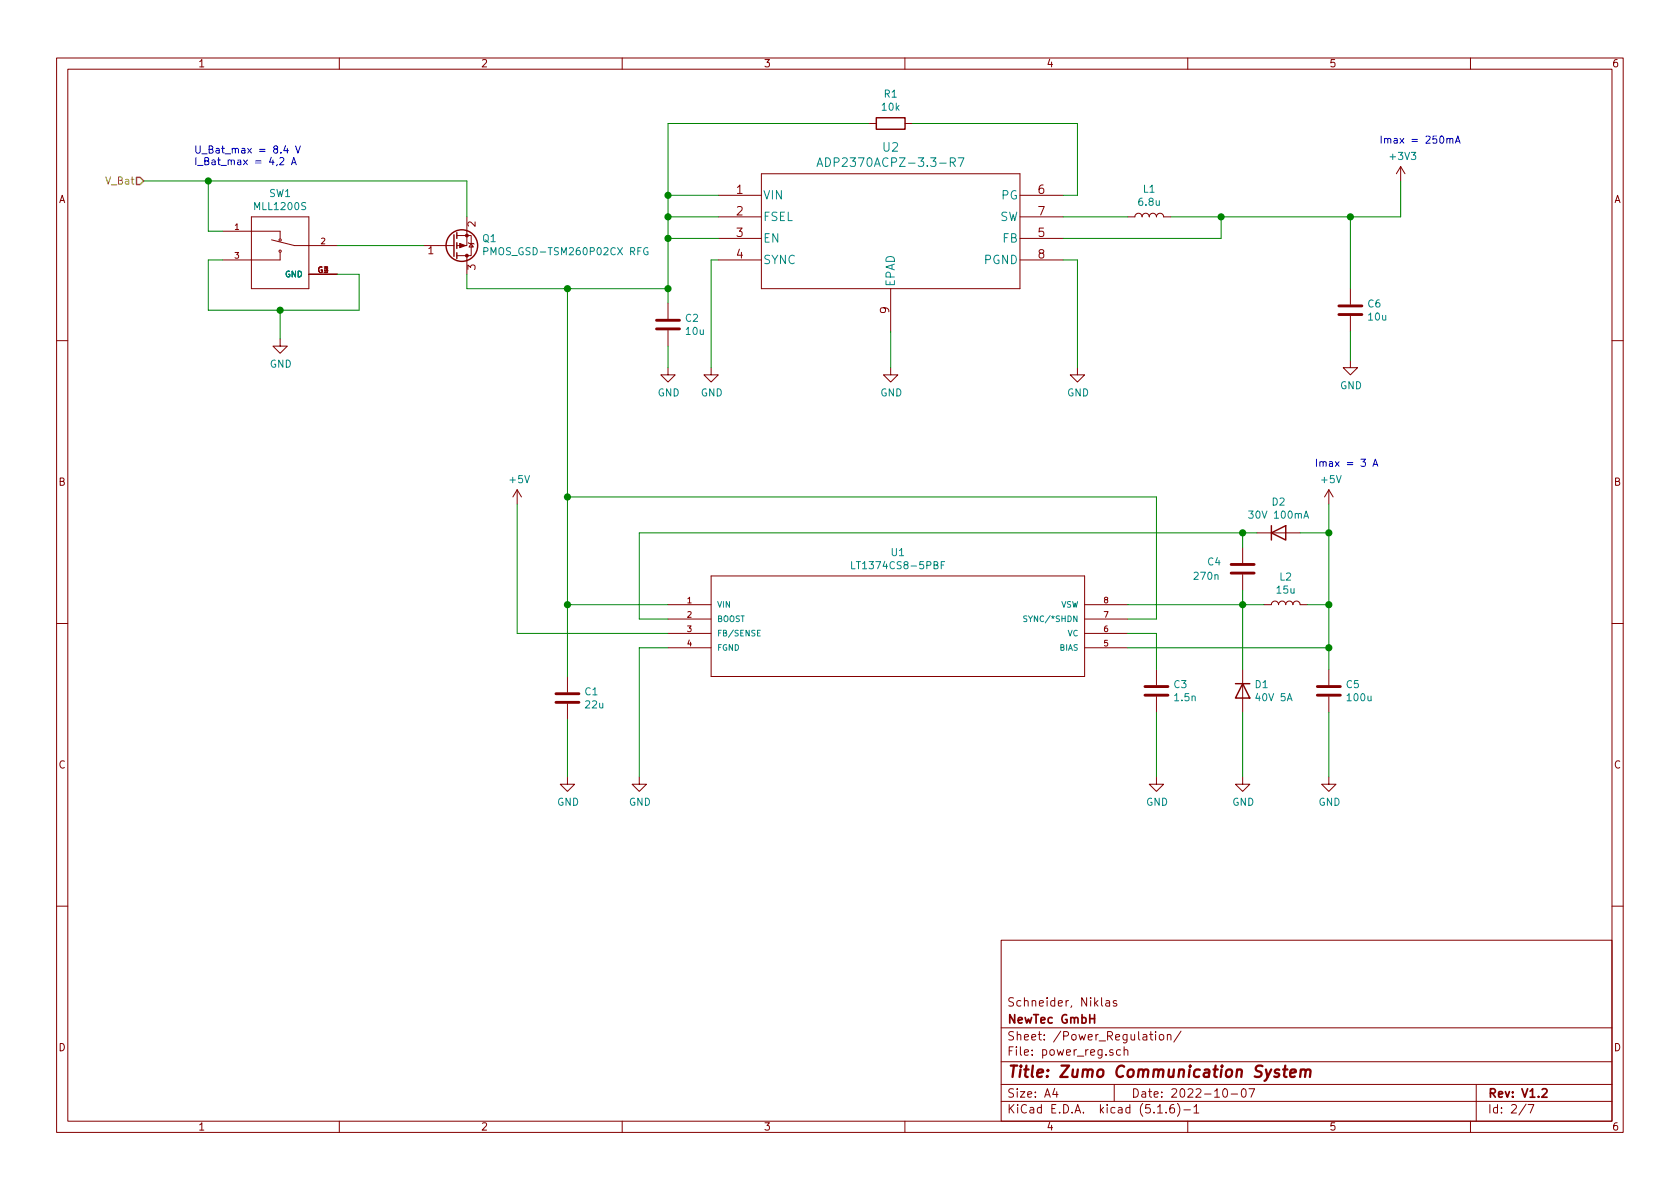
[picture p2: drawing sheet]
<svg xmlns="http://www.w3.org/2000/svg" width="297mm" height="210mm" viewBox="0 0 297 210" stroke-linecap="round" stroke-linejoin="round" font-family="sans-serif">
<g fill="none" stroke="#840000" stroke-width=".18">
<path d="M10 10.3h277v189.9h-277zM12 12.2h273v186.1h-273zM60 10.3v1.9M110 10.3v1.9M160 10.3v1.9M210 10.3v1.9M260 10.3v1.9M44.4 38.3h10.2v12.7h-10.2zM82.5 38.3v5.1h-1.7M127 38.3h7.6M127 34.5h7.6M134.6 30.7h45.7v20.3h-45.7z"/>
<path d="M153.7 21.8h1.2M160 21.8h1.3M180.3 38.3h7.7M180.3 34.5h7.7M199.4 38.3h1.3a.63 .63 0 0 1 .6-.6 .63 .63 0 0 1 .6 .6 .63 .63 0 0 1 .7-.6 .63 .63 0 0 1 .6 .6 .63 .63 0 0 1 .6-.6 .63 .63 0 0 1 .7 .6 .63 .63 0 0 1 .6-.6 .63 .63 0 0 1 .6 .6h1.3M247.6 29.5l-.7 1.2M247.6 29.5v2.5M247.6 29.5l.8 1.2M39.4 40.9h10.1v1.3M48 42.4l4.1 1h7.6M49.5 59.9v1.3h1.3l-1.3 1.3-1.2-1.3h1.2M49.5 44.7v1.3h-10.1"/>
<path d="M54.6 48.5h5.1M74.9 43.4h5.4M80.8 41.7h2.5v3.5h-2.5M82.5 45.2v3.3M82.8 42.9l.1 .1h.8l.1 .2M83.3 43l.4 .7h-.8zM118.1 53.6v2.8M118.1 58.4v2.8M127 46h7.6M127 42.2h7.6M157.5 51v7.7M180.3 46h7.7"/>
<path d="M180.3 42.2h7.7M238.8 51v2.8M238.8 55.9v2.8M10 60.2h2M118.1 65v1.3h1.3l-1.3 1.3-1.3-1.3h1.3M125.7 65v1.3h1.3l-1.3 1.3-1.2-1.3h1.2M157.5 65v1.3h1.2l-1.2 1.3-1.3-1.3h1.3M190.5 65v1.3h1.3l-1.3 1.3-1.3-1.3h1.3M238.8 63.7v1.3h1.2l-1.2 1.3-1.3-1.3h1.3M285 60.2h2M91.4 86.6l-.7 1.3M91.4 86.6v2.5"/>
<path d="M91.4 86.6l.8 1.3M219.7 96.8v2.8M222.2 94.2h7.7M234.9 86.6v2.5M234.9 86.6l-.7 1.3M234.9 86.6l.8 1.3M10 110.3h2M100.3 119.6v2.8M118.1 106.9h7.6M118.1 109.5h7.6M118.1 112h7.6M118.1 114.5h7.6"/>
<path d="M125.7 101.8h66.1v17.8h-66.1zM191.8 106.9h7.6M191.8 109.5h7.6M191.8 112h7.6M191.8 114.5h7.6M204.5 118.4v2.8M219.7 101.6v2.8M219.7 118.4v7.6M223.5 106.9h1.3a.63 .63 0 0 1 .6-.6 .63 .63 0 0 1 .7 .6 .63 .63 0 0 1 .6-.6 .63 .63 0 0 1 .6 .6 .63 .63 0 0 1 .7-.6 .63 .63 0 0 1 .6 .6 .63 .63 0 0 1 .6-.6 .63 .63 0 0 1 .7 .6h1.2M234.9 118.4v2.8M285 110.3h2M100.3 137.4v1.3h1.3l-1.3 1.2-1.2-1.2h1.2"/>
<path d="M100.3 124.5v2.7M113 137.4v1.3h1.3l-1.3 1.2-1.2-1.2h1.2M204.5 137.4v1.3h1.2l-1.2 1.2-1.3-1.2h1.3M204.5 123.2v2.8M219.7 137.4v1.3h1.3l-1.3 1.2-1.3-1.2h1.3M234.9 137.4v1.3h1.3l-1.3 1.2-1.2-1.2h1.2M234.9 123.2v2.8M10 160.2h2M177 166.3h108v32h-108zM194.8 176.4v1.3l.2 .2M195.6 177h.5l.1 .9M196.2 177.3l-.5 .1a.29 .29 0 0 0-.2 .2 .29 .29 0 0 0 .2 .3l.5-.1"/>
<path d="M197.4 177a.37 .37 0 0 0-.6 .1l.1 .3 .5 .1 .1 .1-.2 .3-.5-.1M285 160.2h2M60 198.3v1.9M110 198.3v1.9M160 198.3v1.9M177 194.8h108M177 191.8h108M177 187.8h108M177 181.8h108M186.5 192.5l-.4 1h1M186.8 193v1M196.8 185.7a.37 .37 0 0 0-.6 .1l.1 .2 .5 .2v.1l-.2 .3-.4-.1"/>
<path d="M197 191.8v3M198.1 185.7l-.4-.1-.3 .3 .1 .6 .2 .1 .4-.1M198.8 185.7a.37 .37 0 0 1 .6 .1v.8M198.8 185.1v1.5M203.3 182.9h.5M203.5 182.4v1.3l.3 .2M204.3 182.4v.2M204.3 182.9v1M204.7 196.8h.8M205.1 183.1l.2-.2 .4 .2v.7l-.2 .1-.4-.1zM206.2 196.7v.1M206.4 183.1l.2-.2 .4 .1v.9"/>
<path d="M206.4 182.9v1M207.5 195.3a.59 .59 0 0 0-.7 .7v.5l.2 .2 .4 .1 .2-.1 .1-.5-.2-.2-.4-.1-.3 .3M208.2 195.1a1.71 1.71 0 0 1 0 2.3M208.8 182.3l-1.3 2M209.3 196.3h1.2M210 198.3v1.9M211.1 195.8l.4-.5v1.5M211.1 196.8h.9M216.3 192.7l.4-.2a.94 .94 0 0 1 0 1.5 .79 .79 0 0 1-.4-1.3zM217.7 193.5h1.1M219.6 192.7l.4-.2a.94 .94 0 0 1 0 1.5 .82 .82 0 0 1-.4-1.3zM220.8 192.5h1l-.6 1.5"/>
<path d="M260 198.3v1.9M261 191.8v6.5M269.8 195.2l-1.2 2M270.2 195.3h1l-.6 1.5"/>
<circle cx="49.5" cy="42.4" r=".2"/>
<circle cx="49.5" cy="44.4" r=".2"/>
</g>
<path d="M193.5 179.4v1.5M192.7 180.1h.8M272.7 192.7l.2-.2h.3l.3 .2v.3l-.9 1h.9" fill="none" stroke="#840000" stroke-width=".3"/>
<path d="M226.9 189.1h.7M227.3 188.4l-.3 1.8 .1 .1 .4 .1M228.1 189.8l1-.2v-.4l-.6-.1-.3 .3v.9l.1 .1 .6-.1M230 189.3a.52 .52 0 0 1 .9 .1l-.2 1M230 189.1l-.1 1.3M230.9 189.4a.47 .47 0 0 1 .4-.3 .47 .47 0 0 1 .4 .3l-.1 1" fill="none" stroke="#840000" stroke-width=".41"/>
<path d="M116.1 58.2h4M116.1 56.6h4M236.7 55.6h4.1M236.7 54.1h4.1M217.7 99.8h4M217.7 101.3h4M98.3 124.2h4.1M98.3 122.7h4.1M202.4 122.9h4.1M202.4 121.4h4.1M232.9 122.9h4.1M232.9 121.4h4.1" fill="none" stroke="#840000" stroke-width=".51"/>
<g fill="none" stroke="#840000" stroke-width=".25">
<path d="M154.9 20.8h5.1v2.1h-5.1zM80.3 41.5v3.8M80.8 41.1v1.1M80.8 42.9v1M80.8 44.7v1M224.8 94.2l2.5-1.2v2.5zM224.8 93v2.5M218.4 120.9h2.6M219.7 120.9l1.3 2.5h-2.6z"/>
<circle cx="81.7" cy="43.4" r="2.79"/>
</g>
<g fill="none" stroke="#008484" stroke-width=".18">
<path d="M144.4 29.4l.6-1.5 .5 1.5M144.6 29h.7M169.4 27.9h1l-.6 1.5M85.5 44.4h.7l.1-.2-.1-.3-.2-.1h-.5v1.3M114.5 43.9a.59 .59 0 0 0-.7 .5 .59 .59 0 0 0 .7 .6l.1-.5h-.2M150.6 99.3v1.3h.6M166.4 99.9h.5M167 99.3h-.6v1.3M230.5 91.6l.4-1.2 .5 1.2M230.6 91.3h.6M133.9 111.9h.4M134.4 111.4h-.5v1.1h.5"/>
<path d="M181.6 109h-.6a.42 .42 0 0 0 .5 .5v.4h-.5"/>
</g>
<g fill="#840000" stroke="#840000" stroke-width=".18">
<path d="M81.3 43l1 .4-1 .4z"/>
<circle cx="82.5" cy="41.7" r=".25"/>
<circle cx="82.5" cy="45.2" r=".25"/>
</g>
<g fill="none" stroke="#008400" stroke-width=".18">
<path d="M25.4 32h57.1v6.3M36.8 32v8.9h2.6M118.1 38.3h8.9M118.1 34.5h8.9M153.7 21.8h-35.6v31.8M161.3 21.8h29.2v12.7h-2.5M188 38.3h11.4M215.9 38.3v3.9h-27.9M238.8 38.3v12.7M247.6 32v6.3h-40.6M39.4 46h-2.6v8.9h26.7v-6.4h-3.8M49.5 54.9v5"/>
<path d="M59.7 43.4h15.2M82.5 48.5v2.5h35.6M100.3 51v68.6M118.1 42.2h8.9M127 46h-1.3v19M157.5 58.7v6.3M188 46h2.5v19M238.8 58.7v5M118.1 61.2v3.8M91.4 89.1v22.9h26.7M100.3 87.9h104.2v21.6h-5.1M219.7 94.2v2.6"/>
<path d="M222.2 94.2h-109.2v15.3h5.1M229.9 94.2h5M234.9 89.1v29.3M100.3 106.9h17.8M118.1 114.5h-5.1v22.9M199.4 112h5.1v6.4M199.4 106.9h24.1M199.4 114.5h35.5M219.7 104.4v14M231.1 106.9h3.8M100.3 127.2v10.2M204.5 126v11.4"/>
<path d="M219.7 126v11.4M234.9 126v11.4"/>
</g>
<path d="M24.1 31.4h.7l.6 .6-.6 .6h-.7z" fill="none" stroke="#848400" stroke-width=".25"/>
<path d="M49.5 28l.5-.1 .2 .3-.1 .2-.7 .7h.8M50.5 25.7l-.3 .9h.8M50.8 26.2v.9M51.5 29.1l.4-1.2 .5 1.2M51.6 28.8h.6M52.2 25.8l.5 1.3 .4-1.3M255.8 24.6l.2-.1h.3l.1 .8M256.4 24.7l.1-.2h.3l.1 .8M257.3 25.3l.5-1.3 .4 1.3M257.5 25h.6M242.7 82.5l.5-1.3 .4 1.3M242.9 82.1h.6" fill="none" stroke="#0000c2" stroke-width=".18"/>
<g fill="#008400" stroke="#008400" stroke-width=".25">
<circle cx="238.8" cy="38.3" r=".51"/>
<circle cx="49.5" cy="54.9" r=".51"/>
<circle cx="235" cy="106.9" r=".51"/>
<circle cx="100.3" cy="87.9" r=".51"/>
<circle cx="36.8" cy="32" r=".51"/>
<circle cx="219.7" cy="94.2" r=".51"/>
<circle cx="219.7" cy="106.9" r=".51"/>
<circle cx="100.3" cy="51" r=".51"/>
<circle cx="118.1" cy="38.3" r=".51"/>
<circle cx="118.1" cy="42.2" r=".51"/>
<circle cx="235" cy="114.5" r=".51"/>
<circle cx="215.9" cy="38.3" r=".51"/>
<circle cx="118.1" cy="51" r=".51"/>
<circle cx="235" cy="94.2" r=".51"/>
<circle cx="118.1" cy="34.5" r=".51"/>
<circle cx="100.3" cy="106.9" r=".51"/>
</g>
<text font-size="2.8" fill="#840000" x="178" y="190.5">Title: Zumo Communication System</text>
<g font-size="2.1" fill="#008484">
<text x="146.5" y="29.5">ADP2370ACPZ-3.3-R7</text>
<text x="156.1" y="26.8">U2</text>
<text x="134.9" y="35.3">VIN</text>
<text x="177.1" y="35.3">PG</text>
<text x="134.9" y="39.1">FSEL</text>
<text x="176.7" y="39.1">SW</text>
<text x="134.9" y="42.9">EN</text>
<text x="134.9" y="46.7">SYNC</text>
<text x="174.1" y="46.7">PGND</text>
<text x="177.3" y="42.9">FB</text>
<text x="158.2" y="50.8" transform="rotate(-90 158.2 50.8)">EPAD</text>
</g>
<g font-size="2.1" fill="#840000">
<text x="130.2" y="34.3">1</text>
<text x="183.6" y="34.3">6</text>
<text x="130.2" y="38.1">2</text>
<text x="130.2" y="41.9">3</text>
<text x="183.6" y="41.9">5</text>
<text x="183.6" y="38.1">7</text>
<text x="130.2" y="45.7">4</text>
<text x="183.6" y="45.7">8</text>
<text x="157.2" y="55.4" transform="rotate(-90 157.2 55.4)">9</text>
<text x="178" y="178">Schneider, Niklas</text>
<text x="178" y="184">Sheet: /Power_Regulation/</text>
<text x="178" y="181">NewTec GmbH</text>
<text x="178" y="186.7">File: power_reg.sch</text>
<text x="178" y="196.9">KiCad E.D.A. kicad (5.1.6)-1</text>
<text x="178" y="194.1">Size: A4</text>
<text x="200" y="194.1">Date: 2022-10-07</text>
<text x="263" y="194.1">Rev: V1.2</text>
<text x="263" y="196.9">Id: 2/7</text>
</g>
<g font-size="1.8" fill="#840000">
<text x="35" y="11.9">1</text>
<text x="85" y="11.9">2</text>
<text x="135" y="11.9">3</text>
<text x="185" y="11.9">4</text>
<text x="235" y="11.9">5</text>
<text x="285" y="11.9">6</text>
<text x="10.4" y="35.9">A</text>
<text x="285.4" y="35.9">A</text>
<text x="84.1" y="40.1" transform="rotate(-90 84.1 40.1)">2</text>
<text x="75.7" y="45">1</text>
<text x="84.1" y="47.7" transform="rotate(-90 84.1 47.7)">3</text>
<text x="10.4" y="85.9">B</text>
<text x="285.4" y="85.9">B</text>
<text x="10.4" y="135.9">C</text>
<text x="285.4" y="135.9">C</text>
<text x="10.4" y="185.9">D</text>
<text x="285.4" y="185.9">D</text>
<text x="35" y="199.9">1</text>
<text x="85" y="199.9">2</text>
<text x="135" y="199.9">3</text>
<text x="185" y="199.9">4</text>
<text x="235" y="199.9">5</text>
<text x="285" y="199.9">6</text>
</g>
<g font-size="1.8" fill="#008484">
<text x="156.4" y="17.3">R1</text>
<text x="156" y="19.6">10k</text>
<text x="245.9" y="28.3">+3V3</text>
<text x="47.6" y="34.8">SW1</text>
<text x="202.2" y="34.1">L1</text>
<text x="45.2" y="37.2">MLL1200S</text>
<text x="201.4" y="36.4">6.8u</text>
<text x="85.4" y="42.8">Q1</text>
<text x="86.7" y="45.1">PMOS_GSD-TSM260P02CX RFG</text>
<text x="121.2" y="56.9">C2</text>
<text x="121.4" y="59.2">10u</text>
<text x="241.9" y="54.4">C6</text>
<text x="242" y="56.7">10u</text>
<text x="47.7" y="65">GND</text>
<text x="116.3" y="70.1">GND</text>
<text x="123.9" y="70.1">GND</text>
<text x="155.7" y="70.1">GND</text>
<text x="188.7" y="70.1">GND</text>
<text x="236.9" y="68.8">GND</text>
<text x="90.2" y="85.4">+5V</text>
<text x="224.9" y="89.4">D2</text>
<text x="233.7" y="85.4">+5V</text>
<text x="221.3" y="91.7">30V 100mA</text>
<text x="151.4" y="100.7">LT1374CS8-5PBF</text>
<text x="157.6" y="98.3">U1</text>
<text x="213.6" y="100">C4</text>
<text x="211.3" y="102.5">270n</text>
<text x="225.8" y="105">15u</text>
<text x="226.3" y="102.7">L2</text>
<text x="103.5" y="123">C1</text>
<text x="103.6" y="125.3">22u</text>
<text x="207.6" y="121.7">C3</text>
<text x="207.8" y="124">1.5n</text>
<text x="221.9" y="121.7">D1</text>
<text x="222.2" y="124">40V 5A</text>
<text x="238.1" y="121.7">C5</text>
<text x="238.3" y="124">100u</text>
<text x="98.5" y="142.5">GND</text>
<text x="111.2" y="142.5">GND</text>
<text x="202.6" y="142.5">GND</text>
<text x="217.9" y="142.5">GND</text>
<text x="233.1" y="142.5">GND</text>
</g>
<g font-size="1.8" fill="#0000c2">
<text x="34.3" y="27.1">U_Bat_max = 8.4 V</text>
<text x="34.3" y="29.2">I_Bat_max = 4,2 A</text>
<text x="243.8" y="25.4">Imax = 250mA</text>
<text x="232.4" y="82.5">Imax = 3 A</text>
</g>
<text font-size="1.8" fill="#848400" x="18.9" y="32.6">V_Bat</text>
<g font-size="1.4" fill="#840000">
<text x="41.5" y="40.6">1</text>
<text x="41.5" y="45.7">3</text>
<text x="56.8" y="43.2">2</text>
<text x="56.2" y="48.3">G1</text>
<text x="57.3" y="48.3">2</text>
<text x="121.5" y="106.7">1</text>
<text x="195.2" y="106.7">8</text>
<text x="121.5" y="109.2">2</text>
<text x="121.5" y="111.8">3</text>
<text x="195.2" y="111.8">6</text>
<text x="195.2" y="109.2">7</text>
<text x="121.5" y="114.3">4</text>
<text x="195.2" y="114.3">5</text>
</g>
<g font-size="1.4" fill="#008484">
<text x="50.4" y="49">GND</text>
<text x="126.7" y="107.4">VIN</text>
<text x="187.5" y="107.4">VSW</text>
<text x="126.7" y="110">BOOST</text>
<text x="126.7" y="112.5">FB/SENSE</text>
<text x="181.9" y="110">SYNC/*SHDN</text>
<text x="188.8" y="112.5">VC</text>
<text x="126.7" y="115.1">FGND</text>
<text x="187.4" y="115.1">BIAS</text>
</g>
</svg>
